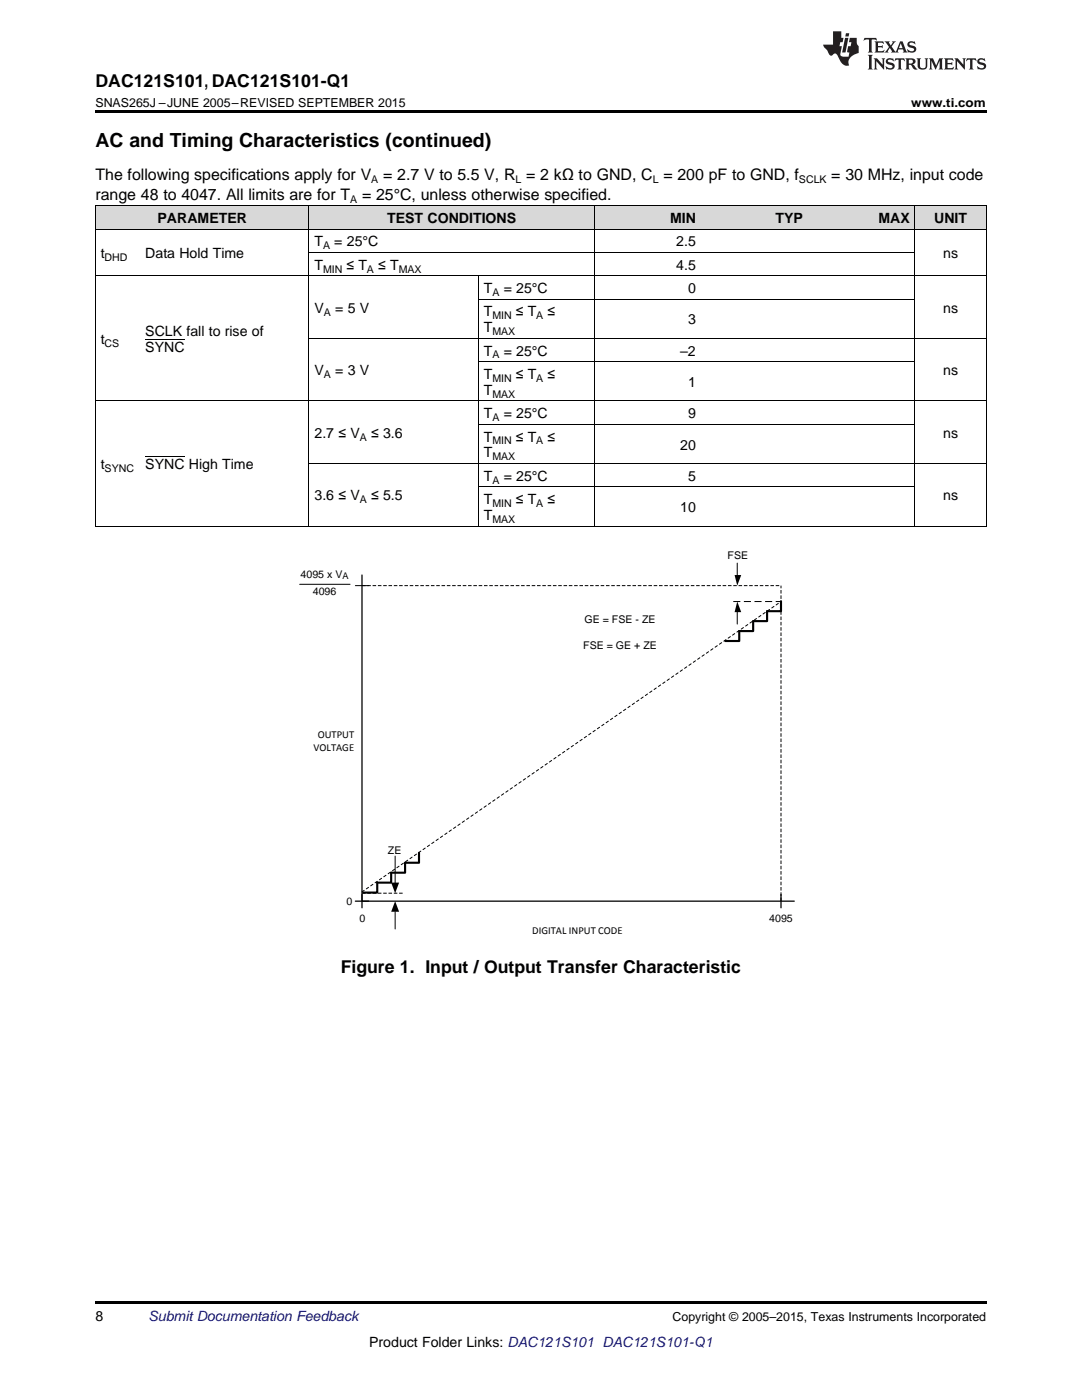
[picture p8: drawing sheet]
<svg xmlns="http://www.w3.org/2000/svg" width="216mm" height="279mm" viewBox="0 0 216 279" stroke-linecap="round" stroke-linejoin="round" font-family="sans-serif">
<g fill="#d8d8d8">
<path d="M19 41.1h8.9v4.7h-8.9z"/>
<path d="M27.9 41.1h33.8v4.7h-33.8z"/>
<path d="M61.7 41.1h21.3v4.7h-21.3z"/>
<path d="M83 41.1h12.5v4.7h-12.5z"/>
<path d="M95.5 41.1h23.1v4.7h-23.1z"/>
<path d="M118.6 41.1h21.3v4.7h-21.3z"/>
<path d="M139.9 41.1h21.4v4.7h-21.4z"/>
<path d="M161.3 41.1h21.3v4.7h-21.3z"/>
<path d="M182.6 41.1h14.2v4.7h-14.2z"/>
</g>
<path d="M19 22h177.8v.5h-177.8zM19 105l.2 .1zM61.6 105l.1 .1zM82.9 105l.1 .1zM95.4 105l.1 .1zM118.5 105l.1 .1zM139.8 105l.1 .1zM161.2 105l.1 .1zM182.5 105l.1 .1zM196.7 105l.1 .1zM19 259.7h177.8v.5h-177.8z" fill="#000"/>
<g fill="none" stroke="#000" stroke-width=".2">
<path d="M19 41.1h177.8v64M19 55.1h177.8M19 45.7h177.8M19.1 41.1v64M61.6 41.1v64M61.7 50.4h120.9M95.4 55.1v50M95.5 59.7h87.1M118.6 41.1v64M182.5 41.1v64M61.7 67.5h135.1M95.5 72.2h87.1"/>
<path d="M19 80h177.8M61.7 92.5h135.1M95.5 97.2h87.1M95.5 84.7h87.1M19 105h177.8M59.8 116.6h10.1M70.9 116.9h2.7M147.1 112.4v2.6M147.1 121.9v2.6M78.8 170.9v5.5M78.8 182v3.4"/>
</g>
<path d="M72.2 114.8v65h86.3M70.9 179.8h2.7M72.2 178.5v2.7M155.8 178.5v2.7" fill="none" stroke="#000" stroke-width=".25"/>
<path d="M72.2 178l83.6-57.9" fill="none" stroke="#000" stroke-width=".2" stroke-dasharray=".5 .5"/>
<path d="M72.2 116.9h83.6M72.2 178.3h8.5M155.8 179.8v-62.9" fill="none" stroke="#000" stroke-width=".2" stroke-dasharray=".7 .4" stroke-linecap="butt"/>
<path d="M146.6 114.8h1.3l-.8 2.1zM147.1 120.1l.8 2.1h-1.3zM78.1 176.1h1.5l-.8 2.2zM78.8 179.8l.8 2.2h-1.5z" fill="#000"/>
<path d="M146.3 120.1h9.5" fill="none" stroke="#000" stroke-width=".2" stroke-dasharray="1.4 .7" stroke-linecap="butt"/>
<path d="M155.8 120v2h-2.7v2h-2.8v1.9h-2.8v2h-2.8M83.6 170.2v2h-2.8v2h-2.7v1.9h-2.8v2h-2.8" fill="none" stroke="#000" stroke-width=".42"/>
<g fill="#231f20">
<path d="M172.5 7.6l-.1 .5 .4-.2h.6v.1v2.1l-.2 .4h.9l-.2-.4v-2.1l.1-.1h.5l.5 .2-.2-.5zM174.5 8.3l.2 .3v1.5l-.2 .4h1.8l.2-.6a1.04 1.04 0 0 1-1.3 .2v-.7h.6l.3 .2v-.6l-.3 .2h-.6v-.6l.8-.1 .4 .3-.2-.5zM176.5 8.3l.9 1.1-.9 1.1h.8l-.2-.2 .4-.7 .5 .7-.2 .2h1.5l-.2-.2 .2-.4h.9l.1 .4-.2 .2h1l-.3-.3-.7-1.9h-.5l-.9 2-.8-1 .9-1h-.8l.1 .3-.4 .5-.3-.6 .1-.2zM179.7 8.6l.4 1h-.7zM181.3 8.4a.63 .63 0 0 0-.2 .7 .63 .63 0 0 0 .6 .4l.6 .2 .1 .2a.75 .75 0 0 1-.7 .4 .75 .75 0 0 1-.6-.5l.1 .7 .1-.1a1.11 1.11 0 0 0 1.5-.6 1.13 1.13 0 0 0-1.2-.8l-.1-.4a1.04 1.04 0 0 1 1.2 .2l-.2-.5-.2 .1-.4-.2zM173.2 10.9l.2 .4v2.2l-.2 .4h1l-.3-.4v-2.2l.3-.4zM174.3 11.6l.3 .4v1.5l-.3 .4h.8l-.2-.4v-1.3l1.5 1.7v-1.9l.2-.4h-.7l.2 .4v.9l-1.1-1.3zM177 11.8a.62 .62 0 0 0-.2 .7 .62 .62 0 0 0 .6 .4l.6 .1 .1 .3a.76 .76 0 0 1-.7 .3 .76 .76 0 0 1-.7-.4l.2 .7 .1-.1a1.11 1.11 0 0 0 1.5-.6 1.13 1.13 0 0 0-1.2-.8l-.1-.4a1.04 1.04 0 0 1 1.2 .2l-.2-.6-.2 .1-.5-.1zM178.7 11.6l-.2 .6a.61 .61 0 0 1 .8-.3v1.6l-.2 .4h.9l-.2-.4v-1.6a.63 .63 0 0 1 .7 .3l-.1-.6zM180.6 11.6l.3 .4v1.5l-.3 .4h1l-.2-.2-.1-.8 .6 .2a.76 .76 0 0 0 1.2 .7l-1-1a.58 .58 0 0 0 .6-.5 .58 .58 0 0 0-.5-.6zM181.4 11.9h.1a.45 .45 0 0 1 .5 .1 .45 .45 0 0 1 .1 .5l-.8 .2zM182.9 11.6l.2 .2a2.17 2.17 0 0 0 .3 1.9 .99 .99 0 0 0 1.6-.6v-1.1l.2-.4h-.7l.2 .2a1.92 1.92 0 0 1-.2 1.8 .6 .6 0 0 1-.9-.5v-1.1l.2-.4zM185.4 11.6l.2 .4v1.5l-.2 .4h.7l-.2-.4v-1.4l.8 1.8 .8-1.8v1.4l-.2 .4h.9l-.2-.4v-1.5l.2-.4h-.8l-.6 1.5-.6-1.5zM188.4 11.6l.2 .4v1.5l-.2 .4h1.8l.1-.6a1.04 1.04 0 0 1-1.2 .1v-.6h.5l.4 .2v-.6l-.4 .2h-.5v-.7h.8l.3 .3-.1-.6zM190.5 11.6l.2 .4v1.5l-.2 .4h.7l-.2-.4v-1.3l1.5 1.7v-1.9l.2-.4h-.7l.2 .4v.9l-1.1-1.3zM192.9 11.6l-.1 .6a.61 .61 0 0 1 .7-.3l.1 1.6-.3 .4h1l-.3-.4 .1-1.6a.63 .63 0 0 1 .7 .3l-.1-.6zM195.2 11.8a.62 .62 0 0 0-.2 .7 .62 .62 0 0 0 .6 .4l.6 .1 .1 .3a.76 .76 0 0 1-.7 .3 .76 .76 0 0 1-.6-.4l.1 .7 .1-.1a1.11 1.11 0 0 0 1.6-.6 1.13 1.13 0 0 0-1.3-.8l-.1-.4a1.04 1.04 0 0 1 1.2 .2l-.1-.6-.2 .1-.5-.1z"/>
<path d="M166.2 6.3v2.6h-1.9v.4l.8 .9a.91 .91 0 0 0 1 .8 .56 .56 0 0 1 .5-.3 .56 .56 0 0 1 .5 .3l.4 .8a1.53 1.53 0 0 0 1.9 1.2 1.54 1.54 0 0 1 1-2.1l.9-.3v-1.4a1.52 1.52 0 0 1-.4-1.6h-1.3l-.2 .8h.5l-.2 .8h-.5l-.1 1v.2l.4 .1-.2 .8a1.93 1.93 0 0 1-1.6-.3l.3-1.8h-.5l.2-.8h.4l.2-.8h-.4v-1.3zM168.6 7.6l-.6 2.9h.7l.6-2.9zM168.8 6.6l-.1 .7h.6l.2-.7z"/>
</g>
<path d="M29 67.8h7.8M29 91.1h7.8" fill="none" stroke="#000" stroke-width=".2"/>
<text font-size="3.9" x="19" y="29.3">AC and Timing Characteristics (continued)</text>
<g font-size="3.5">
<text x="19" y="17.3">DAC121S101, DAC121S101-Q1</text>
<text x="68" y="194.1">Figure 1. Input / Output Transfer Characteristic</text>
</g>
<g font-size="3.2">
<text x="19" y="36">The following specifications apply for V</text>
<text x="76.4" y="36">= 2.7 V to 5.5 V, R = 2 kΩ to GND, C = 200 pF to GND, f</text>
<text x="165.9" y="36">= 30 MHz, input code</text>
<text x="19" y="39.9">range 48 to 4047. All limits are for T</text>
<text x="72.2" y="39.9">= 25°C, unless otherwise specified.</text>
</g>
<g font-size="2.8">
<text x="31.4" y="44.5">PARAMETER</text>
<text x="77.3" y="44.5">TEST CONDITIONS</text>
<text x="133.7" y="44.5">MIN</text>
<text x="154.7" y="44.5">TYP</text>
<text x="175.3" y="44.5">MAX</text>
<text x="186.4" y="44.5">UNIT</text>
<text x="20.1" y="51.5">t</text>
<text x="29" y="51.5">Data Hold Time</text>
<text x="62.8" y="49.2">T</text>
<text x="62.8" y="53.8">T</text>
<text x="66.7" y="49.2">= 25°C</text>
<text x="69.1" y="53.8">≤ T</text>
<text x="75.5" y="53.8">≤ T</text>
<text x="134.9" y="49.2">2.5</text>
<text x="134.9" y="53.8">4.5</text>
<text x="188.2" y="51.5">ns</text>
<text x="96.6" y="58.5">T</text>
<text x="100.5" y="58.5">= 25°C</text>
<text x="137.3" y="58.5">0</text>
<text x="62.8" y="62.4">V</text>
<text x="66.9" y="62.4">= 5 V</text>
<text x="96.6" y="63.1">T</text>
<text x="102.9" y="63.1">≤ T</text>
<text x="109.3" y="63.1">≤</text>
<text x="137.3" y="64.7">3</text>
<text x="188.2" y="62.4">ns</text>
<text x="20.1" y="68.7">t</text>
<text x="29" y="67.1">SCLK fall to rise of</text>
<text x="29" y="70.2">SYNC</text>
<text x="96.6" y="66.3">T</text>
<text x="96.6" y="71">T</text>
<text x="100.5" y="71">= 25°C</text>
<text x="135.7" y="71">–2</text>
<text x="62.8" y="74.9">V</text>
<text x="66.9" y="74.9">= 3 V</text>
<text x="96.6" y="75.6">T</text>
<text x="102.9" y="75.6">≤ T</text>
<text x="109.3" y="75.6">≤</text>
<text x="137.3" y="77.2">1</text>
<text x="188.2" y="74.9">ns</text>
<text x="96.6" y="78.8">T</text>
<text x="96.6" y="83.5">T</text>
<text x="100.5" y="83.5">= 25°C</text>
<text x="137.3" y="83.5">9</text>
<text x="62.8" y="87.4">2.7 ≤ V</text>
<text x="74" y="87.4">≤ 3.6</text>
<text x="96.6" y="88.1">T</text>
<text x="102.9" y="88.1">≤ T</text>
<text x="109.3" y="88.1">≤</text>
<text x="135.7" y="89.7">20</text>
<text x="188.2" y="87.4">ns</text>
<text x="20.1" y="93.6">t</text>
<text x="29" y="93.6">SYNC High Time</text>
<text x="96.6" y="91.3">T</text>
<text x="96.6" y="96">T</text>
<text x="100.5" y="96">= 25°C</text>
<text x="137.3" y="96">5</text>
<text x="62.8" y="99.9">3.6 ≤ V</text>
<text x="74" y="99.9">≤ 5.5</text>
<text x="96.6" y="100.6">T</text>
<text x="102.9" y="100.6">≤ T</text>
<text x="109.3" y="100.6">≤</text>
<text x="188.2" y="99.9">ns</text>
<text x="96.6" y="103.8">T</text>
<text x="135.7" y="102.2">10</text>
<text x="19" y="263.6">8</text>
<text x="73.7" y="268.9">Product Folder Links: DAC121S101 DAC121S101-Q1</text>
</g>
<text font-size="2.8" fill="#0000c8" x="29.6" y="263.6">Submit Documentation Feedback</text>
<g font-size="2.5">
<text x="19" y="21.4">SNAS265J –JUNE 2005–REVISED SEPTEMBER 2015</text>
<text x="181.8" y="21.4">www.ti.com</text>
<text x="134.2" y="263.6">Copyright © 2005–2015, Texas Instruments Incorporated</text>
</g>
<g font-size="2.1">
<text x="69.9" y="40.5">A</text>
<text x="74.1" y="36.6">A</text>
<text x="102.9" y="36.6">L</text>
<text x="130.2" y="36.6">L</text>
<text x="159.4" y="36.6">SCLK</text>
<text x="20.9" y="52.1">DHD</text>
<text x="64.5" y="49.7">A</text>
<text x="64.5" y="54.4">MIN</text>
<text x="73.2" y="54.4">A</text>
<text x="79.6" y="54.4">MAX</text>
<text x="98.2" y="59.1">A</text>
<text x="64.6" y="63">A</text>
<text x="98.2" y="63.7">MIN</text>
<text x="107" y="63.7">A</text>
<text x="20.9" y="69.2">CS</text>
<text x="98.2" y="66.9">MAX</text>
<text x="98.2" y="71.5">A</text>
<text x="64.6" y="75.5">A</text>
<text x="98.2" y="76.2">MIN</text>
<text x="107" y="76.2">A</text>
<text x="98.2" y="79.4">MAX</text>
<text x="71.8" y="87.9">A</text>
<text x="98.2" y="84">A</text>
<text x="98.2" y="88.7">MIN</text>
<text x="107" y="88.7">A</text>
<text x="20.9" y="94.2">SYNC</text>
<text x="98.2" y="91.9">MAX</text>
<text x="71.8" y="100.4">A</text>
<text x="98.2" y="96.5">A</text>
<text x="98.2" y="101.2">MIN</text>
<text x="107" y="101.2">A</text>
<text x="98.2" y="104.4">MAX</text>
<text x="145.2" y="111.6">FSE</text>
<text x="60" y="115.3">4095 x V</text>
<text x="62.4" y="118.7">4096</text>
<text x="116.6" y="124.3">GE = FSE - ZE</text>
<text x="116.4" y="129.5">FSE = GE + ZE</text>
<text x="62.6" y="149.8">VOLTAGE</text>
<text x="63.4" y="147.3">OUTPUT</text>
<text x="77.4" y="170.4">ZE</text>
<text x="69.1" y="180.7">0</text>
<text x="71.7" y="184">0</text>
<text x="153.5" y="184">4095</text>
<text x="106.2" y="186.3">DIGITAL INPUT CODE</text>
</g>
<text font-size="1.8" x="68.3" y="115.6">A</text>
</svg>
